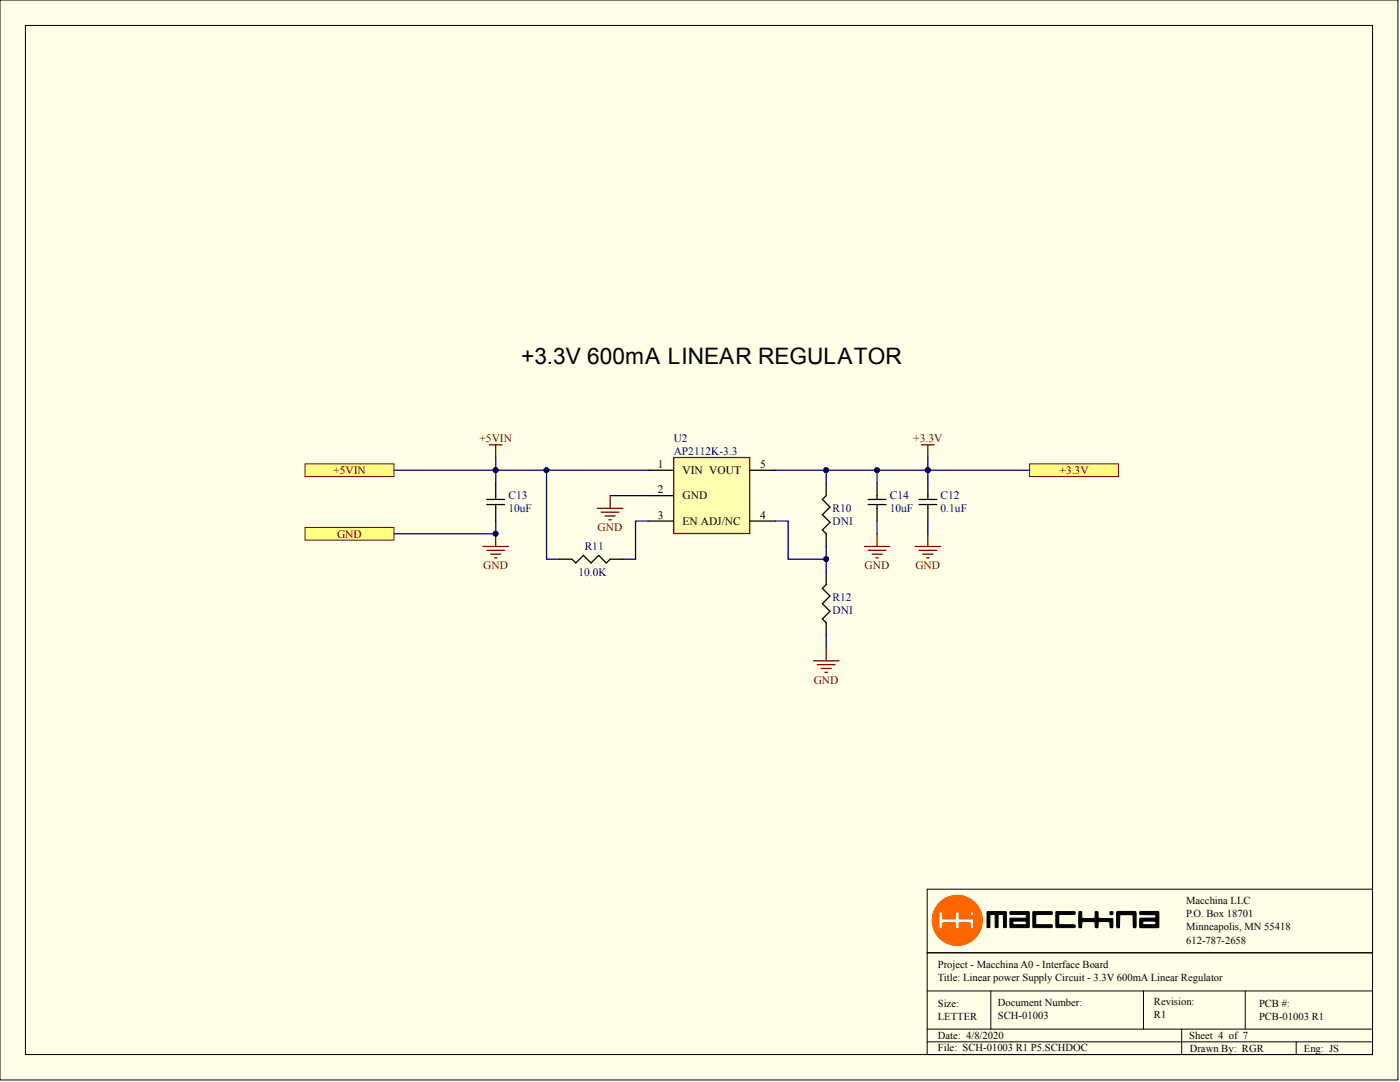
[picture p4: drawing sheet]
<svg xmlns="http://www.w3.org/2000/svg" width="279mm" height="216mm" viewBox="0 0 279 216" stroke-linecap="round" stroke-linejoin="round" font-family="sans-serif">
<g fill="#ffffe8" stroke="#000" stroke-width=".2">
<path d="M0 0h279v215.5h-279z"/>
<path d="M5.1 5.1h268.8v205.3h-268.8z"/>
</g>
<g fill="#ffff80" stroke="#800000" stroke-width=".2">
<path d="M60.9 92.6h17.7v2.5h-17.7z" fill-rule="evenodd"/>
<path d="M60.9 105.2h17.7v2.6h-17.7z" fill-rule="evenodd"/>
<path d="M205.5 92.6h17.7v2.5h-17.7z" fill-rule="evenodd"/>
</g>
<path d="M111.6 111.6h2.6l.7 .7 1.5-1.5 1.6 1.5 1.5-1.5 1.5 1.5 .8-.7h2.5" fill="none" stroke="#000" stroke-width=".25"/>
<path d="M134.4 91.3h15.2v15.2h-15.2z" fill="#ffffb0" stroke="#800000" stroke-width=".25"/>
<g fill="none" stroke="#000" stroke-width=".25">
<path d="M97.2 99.7h3.5M98.9 96.4v3.3M129.4 93.8h5M129.4 98.9h5M149.7 93.8h5M164.9 96.4v2.5l-.8 .8 1.5 1.5-1.5 1.5 1.5 1.5-1.5 1.5 .8 .8v2.5M173.3 99.7h3.5M175 96.4v3.3M183.4 99.7h3.6M185.2 96.4v3.3M97.2 100.7h3.5M98.9 100.7v3.3"/>
<path d="M129.4 104h5M149.7 104h5M164.9 114.1v2.6l-.8 .7 1.5 1.5-1.5 1.6 1.5 1.5-1.5 1.5 .8 .8v2.5M173.3 100.7h3.5M175 100.7v3.3M183.4 100.7h3.6M185.2 100.7v3.3"/>
</g>
<g fill="none" stroke="#800000" stroke-width=".25">
<path d="M97.7 88.8h2.5M98.9 88.8v2.5M121.8 98.9v2.5M183.9 88.8h2.6M185.2 88.8v2.5M96.4 109h5.1M97.2 109.8h3.5M97.9 110.6h2M98.7 111.3h.5M98.9 106.5v2.5M119.2 101.4h5.1M120 102.2h3.5"/>
<path d="M120.7 103h2.1M121.5 103.7h.5M172.5 109h5.1M173.3 109.8h3.5M174 110.6h2M174.8 111.3h.5M175 106.5v2.5M182.6 109h5.1M183.4 109.8h3.6M184.2 110.6h2M184.9 111.3h.5M185.2 106.5v2.5"/>
<path d="M162.4 131.9h5M163.1 132.6h3.6M163.9 133.4h2M164.6 134.1h.5M164.9 129.3v2.6"/>
</g>
<g fill="#000080" stroke="#000080" stroke-width=".2">
<circle cx="98.9" cy="106.5" r=".48"/>
<circle cx="185.2" cy="93.8" r=".48"/>
<circle cx="164.9" cy="93.8" r=".48"/>
<circle cx="175" cy="93.8" r=".48"/>
<circle cx="109.1" cy="93.8" r=".48"/>
<circle cx="98.9" cy="93.8" r=".48"/>
<circle cx="164.9" cy="111.6" r=".48"/>
</g>
<g fill="none" stroke="#000080" stroke-width=".25">
<path d="M78.6 93.8h50.8M98.9 91.3v5.1M109.1 93.8v17.8h2.5M121.8 98.9h7.6M154.7 93.8h50.8M164.9 93.8v2.6M175 93.8v2.6M185.2 91.3v5.1M98.9 104v2.5h-20.3M129.4 104h-2.6v7.6h-2.5M154.7 104h2.6v7.6h7.6M164.9 109v5.1"/>
<path d="M175 104v2.5M185.2 104v2.5M164.9 126.8v2.5"/>
</g>
<path d="M185 177.4h88.9v12.7h-88.9zM185 190.1h88.9v20.3h-88.9zM185 197.7h88.9M197.7 197.7v7.6M228.2 197.7v7.6M248.5 197.7v7.6M185 205.3h88.9M185 207.9h88.9M235.8 205.3v5.1M258.7 207.9v2.5" fill="none" stroke="#000" stroke-width=".2"/>
<path d="M186 183.7a5 5 0 0 1 10.1 0 5 5 0 0 1-10.1 0zM187.5 182l-.1 3 .2 .3 .5-.1 .1-1.1h.6l1.8 .1 .1 1.1h.4l.3-.1v-1l2.1-.1 .2 1.2h.6l.1-1.8-.2-.1-2.7-.1-.1-1.2a.4 .4 0 0 0-.5-.1 .4 .4 0 0 0-.2 .4l-.1 .9-2.4 .1-.1-1.3zM193.6 182.4a.4 .4 0 0 0 .8 0 .4 .4 0 0 0-.8 0z" fill="#f60" stroke="#f60" stroke-width=".2"/>
<g fill="#000" stroke="#000" stroke-width=".2">
<path d="M197 181.9h3.8v3.1h-.5l-.1-2.4-.2-.1-.8 .1v2.3a.29 .29 0 0 1-.3 .2 .29 .29 0 0 1-.3-.3v-2.2l-.1-.1h-.8l-.1 .1-.1 2.4-.5 .1zM206.2 181.9l3.8 .1-.1 .5h-3.1l-.1 .9v.9l.1 .2h3.1l.1 .6h-3.8zM210.8 181.9h3.7l.1 .4-.3 .2h-2.9l-.1 .1v1.8l.1 .1 3.1 .1v.5h-3.7z"/>
<path d="M201.6 181.9h3.8v3.2h-3.8v-1.8l3.1-.1 .1-.4-.1-.3-3.1-.1zM202.3 183.8l-.2 .5 .2 .2h2.4l.1-.1-.1-.6z"/>
</g>
<g fill="#000" stroke="#000" stroke-width=".25">
<path d="M215.4 182l.4-.1 .1 1.3 1.8 .1h.8l.1-1.4h.4l.2 1.4h2.9v1.7l-.5 .1-.1-1.1-.1-.1h-1.9l-.3 .1-.1 1.1h-.4l-.2-1.1-.1-.1a4.8 4.8 0 0 0-2.5 .1l-.1 1-.4 .1zM222.9 181.9h3.8v.9v2.3h-.4l-.1-.1-.1-2.4-1.9-.1h-.7l-.1 2.6h-.4a2.05 2.05 0 0 1-.1-1.6z"/>
<path d="M227.5 181.9h1.8a3 3 0 0 1 1.9 .1v3.1h-3.6l-.2-.7a1.18 1.18 0 0 1 .2-1.2h3l.1-.5-.1-.2-3.1-.1zM228.1 183.9l-.1 .4 .2 .2a5.3 5.3 0 0 0 2.5-.1v-.4l-.3-.2z"/>
<circle cx="221.8" cy="182.2" r=".32"/>
</g>
<text font-size="4.5" x="104" y="72.6">+3.3V 600mA LINEAR REGULATOR</text>
<g font-size="2.3" fill="#800000">
<text x="95.7" y="88.3">+5VIN</text>
<text x="182.3" y="88.3">+3.3V</text>
<text x="66.5" y="94.6">+5VIN</text>
<text x="211.4" y="94.6">+3.3V</text>
<text x="67.3" y="107.3">GND</text>
<text x="119.3" y="106">GND</text>
<text x="96.4" y="113.6">GND</text>
<text x="172.5" y="113.6">GND</text>
<text x="182.7" y="113.6">GND</text>
<text x="162.4" y="136.4">GND</text>
</g>
<g font-size="2.3" fill="#000080">
<text x="134.4" y="88.3">U2</text>
<text x="134.4" y="90.8">AP2112K-3.3</text>
<text x="101.5" y="99.7">C13</text>
<text x="177.6" y="99.7">C14</text>
<text x="187.7" y="99.7">C12</text>
<text x="101.5" y="102.2">10uF</text>
<text x="166.2" y="102.2">R10</text>
<text x="166.2" y="104.7">DNI</text>
<text x="177.6" y="102.2">10uF</text>
<text x="187.7" y="102.2">0.1uF</text>
<text x="116.7" y="109.8">R11</text>
<text x="115.4" y="114.9">10.0K</text>
<text x="166.2" y="119.9">R12</text>
<text x="166.2" y="122.5">DNI</text>
</g>
<g font-size="2.3">
<text x="131.3" y="93.3">1</text>
<text x="136.2" y="94.6">VIN VOUT</text>
<text x="151.7" y="93.3">5</text>
<text x="131.3" y="98.4">2</text>
<text x="136.2" y="99.7">GND</text>
<text x="131.3" y="103.5">3</text>
<text x="136.2" y="104.7">EN ADJ/NC</text>
<text x="151.7" y="103.5">4</text>
</g>
<g font-size="2.1">
<text x="236.7" y="180.4">Macchina LLC</text>
<text x="236.7" y="183">P.O. Box 18701</text>
<text x="236.7" y="185.6">Minneapolis, MN 55418</text>
<text x="236.7" y="188.3">612-787-2658</text>
<text x="187.2" y="193.2">Project - Macchina A0 - Interface Board</text>
<text x="187.2" y="195.8">Title: Linear power Supply Circuit - 3.3V 600mA Linear Regulator</text>
<text x="187.2" y="200.9">Size:</text>
<text x="187.2" y="203.5">LETTER</text>
<text x="199.2" y="200.6">Document Number:</text>
<text x="199.2" y="203.3">SCH-01003</text>
<text x="230.3" y="200.5">Revision:</text>
<text x="230.3" y="203.2">R1</text>
<text x="251.3" y="200.9">PCB #:</text>
<text x="251.3" y="203.6">PCB-01003 R1</text>
<text x="187.2" y="207.2">Date: 4/8/2020</text>
<text x="187.2" y="209.7">File: SCH-01003 R1 P5.SCHDOC</text>
<text x="237.4" y="207.4">Sheet 4 of 7</text>
<text x="237.5" y="209.8">Drawn By: RGR</text>
<text x="260.2" y="209.8">Eng: JS</text>
</g>
</svg>
